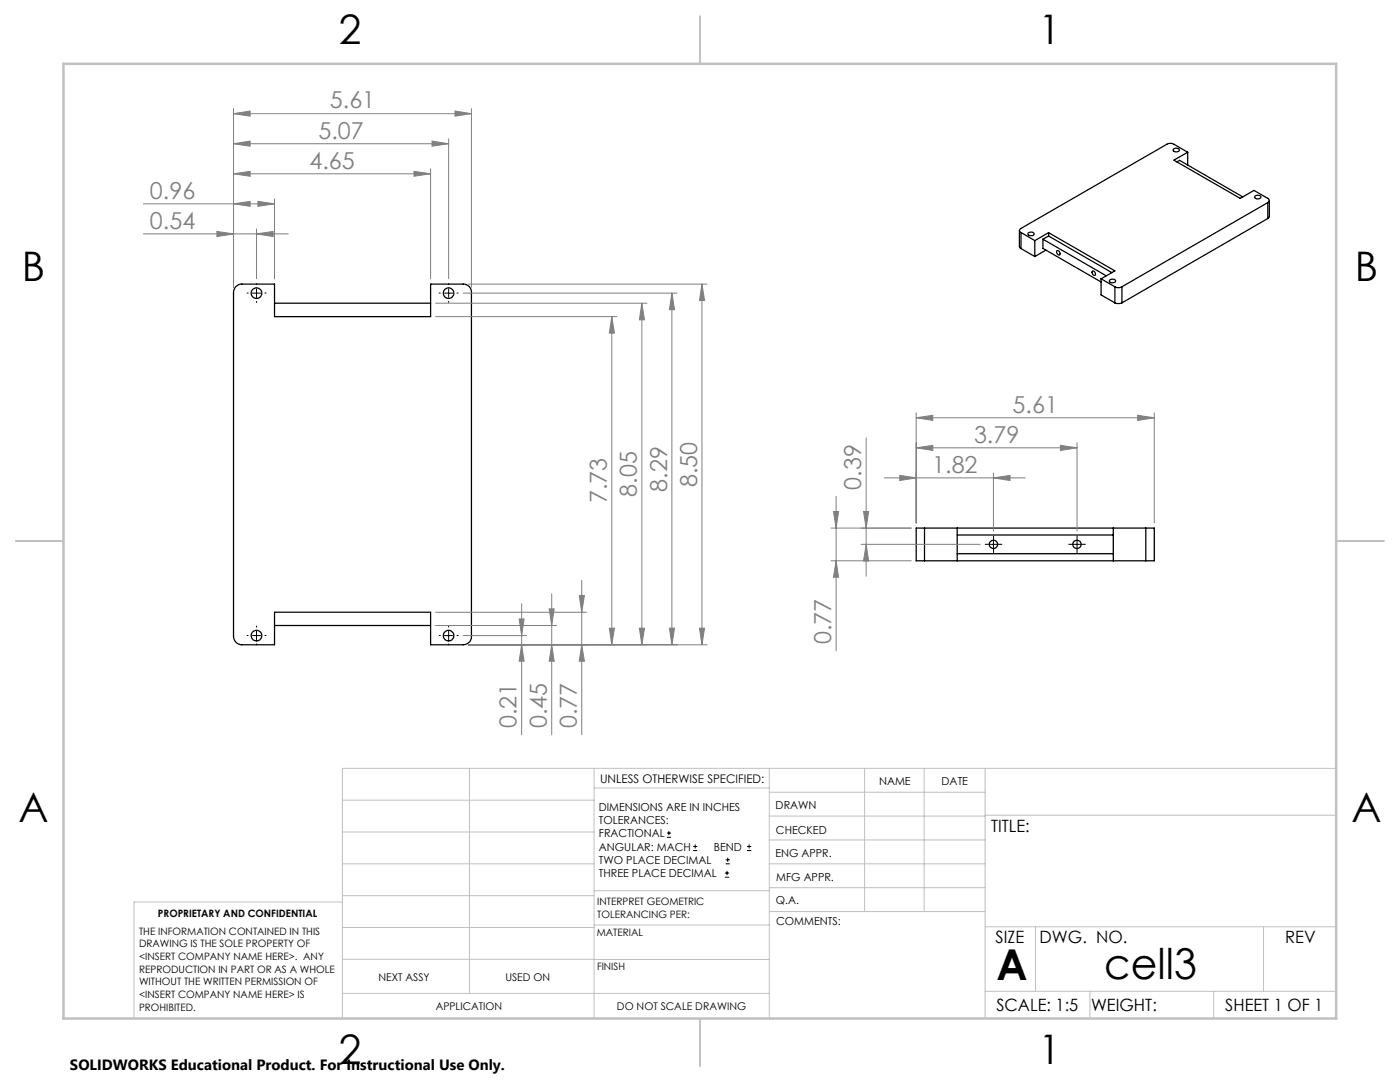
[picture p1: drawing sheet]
<svg xmlns="http://www.w3.org/2000/svg" width="279mm" height="216mm" viewBox="0 0 279 216" stroke-linecap="round" stroke-linejoin="round" font-family="sans-serif">
<g fill="none" stroke="#000" stroke-width=".25">
<path d="M234.2 29.8a.72 .72 0 0 1 1.2 .2 .72 .72 0 0 1-1.3-.1zM234.9 32.3l.5-.3 12.6 7.3M237 30.4l-2.7-1.6a1.5 1.5 0 0 0-1.4 0l-29.1 16.8a.42 .42 0 0 0-.4 .4 .42 .42 0 0 0 .4 .4M237 30.4l-2.7 1.6 13.2 7.6 2.8-1.6 2.7 1.6a.44 .44 0 0 1 .3 .4 .44 .44 0 0 1-.3 .4M237 30.4v2.5M250.5 39.1a.63 .63 0 0 1 .7-.2 .63 .63 0 0 1 .4 .6 .7 .7 0 0 1-1.2-.2zM47.1 57.1l.8-.4h6.9v6.5h31.1v-6.5h6.5a1.57 1.57 0 0 1 1.7 1.6v68.7a1.63 1.63 0 0 1-1.7 1.7h-6.5v-6.5h-31.1v6.5h-6.5a1.69 1.69 0 0 1-1.7-1.7v-68.7l.1-.6zM203.4 46v3.2l.4 .4M203.8 46.4l2.7 1.6M203.8 49.6l2.7 1.6M203.8 46.4v3.2M205.2 46.5a.62 .62 0 0 1 .7-.2 .62 .62 0 0 1 .4 .5 .7 .7 0 0 1-1.2-.2z"/>
<path d="M206.5 48v3.2M208.1 47.7l12.7 7.3M208.1 47.7v1.9l11.6 6.7M208.7 49.9l-2.2 1.3M209.3 46.4l13.2 7.6-2.8 1.6M209.3 46.4l-2.8 1.6M209.3 47.1l-1.2 .6M209.3 47.1l12.6 7.3M209.3 46.4v.7M210.9 50a.52 .52 0 0 1 .6 .3 .52 .52 0 0 1-.1 .6 .65 .65 0 0 1-.5-.9zM218 54.1a.48 .48 0 0 1 .5 .3 .48 .48 0 0 1-.1 .6 .68 .68 0 0 1-.4-.9zM219.7 55.6l2.8 1.6"/>
<path d="M219.7 55.6v3.2l2.8 1.6M221.4 55.9a.7 .7 0 0 1 1.2 .2 .69 .69 0 0 1-.6 .3 .69 .69 0 0 1-.6-.4zM222.5 57.2a1.5 1.5 0 0 0 1.4 0M222.5 57.2v3.2M223.9 57.2v3.2M253 40.4l-29.1 16.8M253 40.4v3.2M253 43.6l-29.1 16.8M253.3 40v3.2l-.3 .4M54.8 60.5h31.1M222.5 60.4l.5 .2 .9-.2M184.5 105.4h-1.7v6.5h1.7"/>
<path d="M184.5 105.4v6.5M184.5 105.4h44.2M184.5 111.9h44.2M191 105.4v6.5M191 106.8h31.2M191 110.5h31.2M222.2 105.4v6.5M228.7 105.4h1.7v6.5h-1.7M228.7 105.4v6.5M54.8 124.8h31.1"/>
<circle cx="51.2" cy="58.5" r="1.06"/>
<circle cx="89.5" cy="58.5" r="1.05"/>
<circle cx="198.3" cy="108.6" r=".83"/>
<circle cx="214.9" cy="108.6" r=".82"/>
<circle cx="51.2" cy="126.8" r="1.06"/>
<circle cx="89.5" cy="126.8" r="1.06"/>
</g>
<g fill="none" stroke="#000" stroke-width=".2">
<path d="M50.3 58.5h1.7M51.2 57.6v1.7M88.7 58.5h1.6M89.5 57.6v1.7M197.4 108.6h1.7M198.3 107.8v1.7M214.1 108.6h1.7M214.9 107.8v1.7M50.3 126.8h1.7M51.2 126v1.7M88.7 126.8h1.6M89.5 126v1.7"/>
<path d="M133.1 167.1h.8M133.1 166.2h.8M133.5 165.8v.9M138.3 169.7h.8M138.3 168.9h.8M138.7 168.5v.8M144.7 175h.8M144.7 174.2h.8M144.8 172.4h.9M144.8 171.6h.9M145.1 173.8v.8M145.2 171.1v.9"/>
<path d="M149.1 169.7h.8M149.1 168.9h.8M149.5 168.5v.8"/>
</g>
<g fill="none" stroke="#808080" stroke-width=".2">
<path d="M46.6 22.7l3.3-.5v1zM46.6 34.7l3.3-.5v1zM46.6 21.7v35.6M46.6 22.7h47.5M46.6 34.7h39.3M46.6 28.7l3.3-.5v1zM46.6 28.7h42.9M54.8 39.7v16M82.6 34.2l3.3 .5-3.3 .5zM85.9 33.7v22M86.2 28.2l3.3 .5-3.3 .5zM89.5 27.7v27.9"/>
<path d="M90.8 22.2l3.3 .5-3.3 .5zM94.1 21.7v35.6M28.6 40.7h26.2M28.6 46.7h28.9M43.3 46.2l3.3 .5-3.3 .5zM46.6 40.7l3.3-.5v1zM51.2 46.7l3.3-.5v1zM51.2 45.7v9.9M51.5 40.2l3.3 .5-3.3 .5zM92.4 58.5h42.7M93.5 56.7h47.6M134.1 58.5v70.2"/>
<path d="M134.1 58.5l.5 3.3h-1zM140.1 56.7v72M140.1 56.7l.5 3.3h-1zM86.9 60.5h42.2M86.9 63.2h36.2M122.1 63.2v65.5M122.1 63.2l.5 3.3h-1zM128.1 60.5v68.2M128.1 60.5l.5 3.3h-1zM166.9 99v30.9M172.9 87.4v27.6M176.5 95.4h28.1"/>
<path d="M179.6 94.9l3.2 .5-3.2 .5zM182.8 83.4l3.4-.5v1zM182.8 89.4l3.4-.5v1zM182.8 82.4v22M182.8 83.4h47.6M182.8 89.4h32.1M198.3 95.4l3.3-.5v1zM198.3 94.4v11.6M211.6 88.9l3.3 .5-3.3 .5zM214.9 88.4v17.6M227 82.9l3.4 .5-3.4 .5zM230.4 82.4v22"/>
<path d="M110.1 118.5v28.1M115.6 118.9h1l-.5 3.3zM116.1 115.8v30.8M165.8 105.4h16.1M165.8 111.9h16.1M166.3 102.1h1.1l-.5 3.3zM166.9 111.9l.5 3.3h-1.1zM171.8 108.6h23.8M172.3 102.1h1.1l-.5 3.3zM172.9 108.6l.5 3.3h-1.1zM86.9 122.2h30.2M86.9 124.8h24.2"/>
<path d="M92.4 126.8h12.7M93.5 128.7h47.6M103.6 123.5h1l-.5 3.3zM104.1 120.5v26.1M104.1 128.7l.5 3.2h-1zM109.6 121.5h1l-.5 3.3zM110.1 128.7l.5 3.2h-1zM116.1 128.7l.5 3.2h-1zM121.6 125.3h1l-.5 3.4zM127.6 125.3h1l-.5 3.4zM133.6 125.3h1l-.5 3.4zM139.6 125.3h1l-.5 3.4z"/>
</g>
<g fill="none" stroke="#000" stroke-width=".2" stroke-dasharray="15.2 1.3 1.3 1.3">
<path d="M49.5 58.5h-.2M51.2 56.8v-.2M52.9 58.5h.2M87.9 58.5h-.3M89.5 56.8v-.2M91.2 58.5h.2M51.2 60.1v.3M89.5 60.1v.3M197.5 108.6h-.9M198.3 107.8v-.9M198.3 109.4v.9M199.1 108.6h.9"/>
<path d="M214.1 108.6h-.8M215 107.8v-.9M215 109.4v.9M215.8 108.6h.8M49.5 126.8h-.2M51.2 125.1v-.2M51.2 128.5v.2M52.9 126.8h.2M87.9 126.8h-.3M89.5 125.1v-.2M89.5 128.5v.2M91.2 126.8h.2"/>
</g>
<g fill="none" stroke="#c0c0c0" stroke-width=".2">
<path d="M68.3 159.7h50.3M93.7 153.3v44.9M118.6 153.3v49.9M118.6 157.2h34.9M153.5 153.3v49.9M153.5 158.1h43.1M172.5 153.3v28.6M184.4 153.3v28.6M196.6 153.3v49.9M266.7 153.3h-198.4v49.9M68.3 178.7h50.3M68.3 172.4h50.3"/>
<path d="M68.3 166h50.3M68.3 180h-41.6v23.2M118.6 177.7h35M153.5 167.6h43.1M153.5 162.8h43.1M153.5 172.4h43.1M153.5 177.1h43.1M196.6 162.7h70.1M68.3 198.2h85.2M68.3 191.4l85.2 .1M68.3 185.1h50.3M118.6 184.6h35"/>
<path d="M153.6 181.9h43M196.6 197.8h70.1M196.6 184.9h70.1M206.7 184.9v12.9M217.5 197.8v5.4M242.2 197.8v5.4M252.2 184.9v12.9"/>
</g>
<path d="M139.7 3.2v9.5M3.1 107.9h9.6M266.7 107.9h9.5M139.7 203.2v9.6" fill="none" stroke="#c0c0c0" stroke-width=".25"/>
<path d="M12.7 12.7h254v190.5h-254z" fill="none" stroke="#c0c0c0" stroke-width=".5"/>
<g fill="#808080">
<path d="M51.2 46.7l3.3-.5v1zM43.3 46.2l3.3 .5-3.3 .5zM86.2 28.2l3.3 .5-3.3 .5zM46.6 28.7l3.3-.5v1zM198.3 95.4l3.3-.5v1zM179.6 94.9l3.2 .5-3.2 .5z"/>
<path d="M46.6 22.7l3.3-.5v1zM90.8 22.2l3.3 .5-3.3 .5zM46.6 40.7l3.3-.5v1zM51.5 40.2l3.3 .5-3.3 .5zM46.6 34.7l3.3-.5v1zM82.6 34.2l3.3 .5-3.3 .5zM182.8 83.4l3.4-.5v1zM227 82.9l3.4 .5-3.4 .5zM182.8 89.4l3.4-.5v1zM211.6 88.9l3.3 .5-3.3 .5z"/>
<path d="M127.6 125.3h1l-.5 3.4zM128.1 60.5l.5 3.3h-1z"/>
<path d="M121.6 125.3h1l-.5 3.4zM122.1 63.2l.5 3.3h-1z"/>
<path d="M133.6 125.3h1l-.5 3.4zM134.1 58.5l.5 3.3h-1zM139.6 125.3h1l-.5 3.4zM140.1 56.7l.5 3.3h-1z"/>
<path d="M116.1 128.7l.5 3.2h-1zM115.6 118.9h1l-.5 3.3zM172.9 108.6l.5 3.3h-1.1zM172.3 102.1h1.1l-.5 3.3z"/>
<path d="M110.1 128.7l.5 3.2h-1zM109.6 121.5h1l-.5 3.3z"/>
<path d="M103.6 123.5h1l-.5 3.3zM104.1 128.7l.5 3.2h-1z"/>
<path d="M166.3 102.1h1.1l-.5 3.3zM166.9 111.9l.5 3.3h-1.1z"/>
</g>
<g font-size="8.5">
<text x="198.9" y="195.5">A</text>
<text x="220.4" y="195.4">cell3</text>
</g>
<g font-size="8.1">
<text x="67.6" y="8.9">2</text>
<text x="207.3" y="8.9">1</text>
<text x="4.4" y="56.2">B</text>
<text x="270.4" y="56.2">B</text>
<text x="3.7" y="164.1">A</text>
<text x="269.7" y="164.1">A</text>
<text x="67.6" y="212.4">2</text>
<text x="207.3" y="212.4">1</text>
</g>
<g font-size="4.7" fill="#808080">
<text x="65.8" y="21.6">5.61</text>
<text x="63.6" y="27.6">5.07</text>
<text x="61.8" y="33.6">4.65</text>
<text x="29.9" y="39.6">0.96</text>
<text x="29.9" y="45.6">0.54</text>
<text x="202.1" y="82.3">5.61</text>
<text x="194.4" y="88.3">3.79</text>
<text x="186" y="94.3">1.82</text>
<text x="121.1" y="100.4" transform="rotate(-90 121.1 100.4)">7.73</text>
<text x="127.1" y="99.1" transform="rotate(-90 127.1 99.1)">8.05</text>
<text x="133.1" y="98.1" transform="rotate(-90 133.1 98.1)">8.29</text>
<text x="139.1" y="97.2" transform="rotate(-90 139.1 97.2)">8.50</text>
<text x="171.9" y="97.7" transform="rotate(-90 171.9 97.7)">0.39</text>
<text x="165.9" y="128.6" transform="rotate(-90 165.9 128.6)">0.77</text>
<text x="103.1" y="145.3" transform="rotate(-90 103.1 145.3)">0.21</text>
<text x="109.1" y="145.3" transform="rotate(-90 109.1 145.3)">0.45</text>
<text x="115.1" y="145.3" transform="rotate(-90 115.1 145.3)">0.77</text>
</g>
<g font-size="3.4">
<text x="197.8" y="166">TITLE:</text>
<text x="198.7" y="188.1">SIZE</text>
<text x="207.5" y="188.1">DWG. NO.</text>
<text x="256.5" y="188.2">REV</text>
<text x="198.8" y="201.7">SCALE: 1:5</text>
<text x="217.7" y="201.8">WEIGHT:</text>
<text x="244.5" y="201.7">SHEET 1 OF 1</text>
</g>
<text font-size="3" x="14" y="213.5">SOLIDWORKS Educational Product. For Instructional Use Only.</text>
<text font-size="2.4" x="119.8" y="156.2">UNLESS OTHERWISE SPECIFIED:</text>
<g font-size="2.2">
<text x="119.5" y="161.8">DIMENSIONS ARE IN INCHES</text>
<text x="154.8" y="161.4">DRAWN</text>
<text x="175.4" y="156.6">NAME</text>
<text x="187.9" y="156.7">DATE</text>
<text x="119.5" y="164.4">TOLERANCES:</text>
<text x="119.5" y="167.1">FRACTIONAL</text>
<text x="154.9" y="166.3">CHECKED</text>
<text x="119.5" y="169.7">ANGULAR: MACH</text>
<text x="119.5" y="172.4">TWO PLACE DECIMAL</text>
<text x="142.5" y="169.7">BEND</text>
<text x="154.8" y="171">ENG APPR.</text>
<text x="119.5" y="175">THREE PLACE DECIMAL</text>
<text x="154.9" y="175.7">MFG APPR.</text>
<text x="154.9" y="180.4">Q.A.</text>
<text x="154.9" y="184.6">COMMENTS:</text>
</g>
<g font-size="2.1">
<text x="75.5" y="195.7">NEXT ASSY</text>
<text x="100.9" y="195.7">USED ON</text>
<text x="86.9" y="201.5">APPLICATION</text>
<text x="123.1" y="201.6">DO NOT SCALE DRAWING</text>
</g>
<g font-size="2">
<text x="31.5" y="182.9">PROPRIETARY AND CONFIDENTIAL</text>
<text x="119.2" y="180.6">INTERPRET GEOMETRIC</text>
<text x="119.2" y="183.1">TOLERANCING PER:</text>
<text x="27.8" y="186.5">THE INFORMATION CONTAINED IN THIS</text>
<text x="27.8" y="189">DRAWING IS THE SOLE PROPERTY OF</text>
<text x="27.8" y="191.6">&lt;INSERT COMPANY NAME HERE&gt;. ANY</text>
<text x="119.1" y="186.7">MATERIAL</text>
<text x="27.8" y="194.1">REPRODUCTION IN PART OR AS A WHOLE</text>
<text x="27.8" y="196.6">WITHOUT THE WRITTEN PERMISSION OF</text>
<text x="119.1" y="193.5">FINISH</text>
<text x="27.8" y="199.1">&lt;INSERT COMPANY NAME HERE&gt; IS</text>
<text x="27.8" y="201.7">PROHIBITED.</text>
</g>
</svg>
